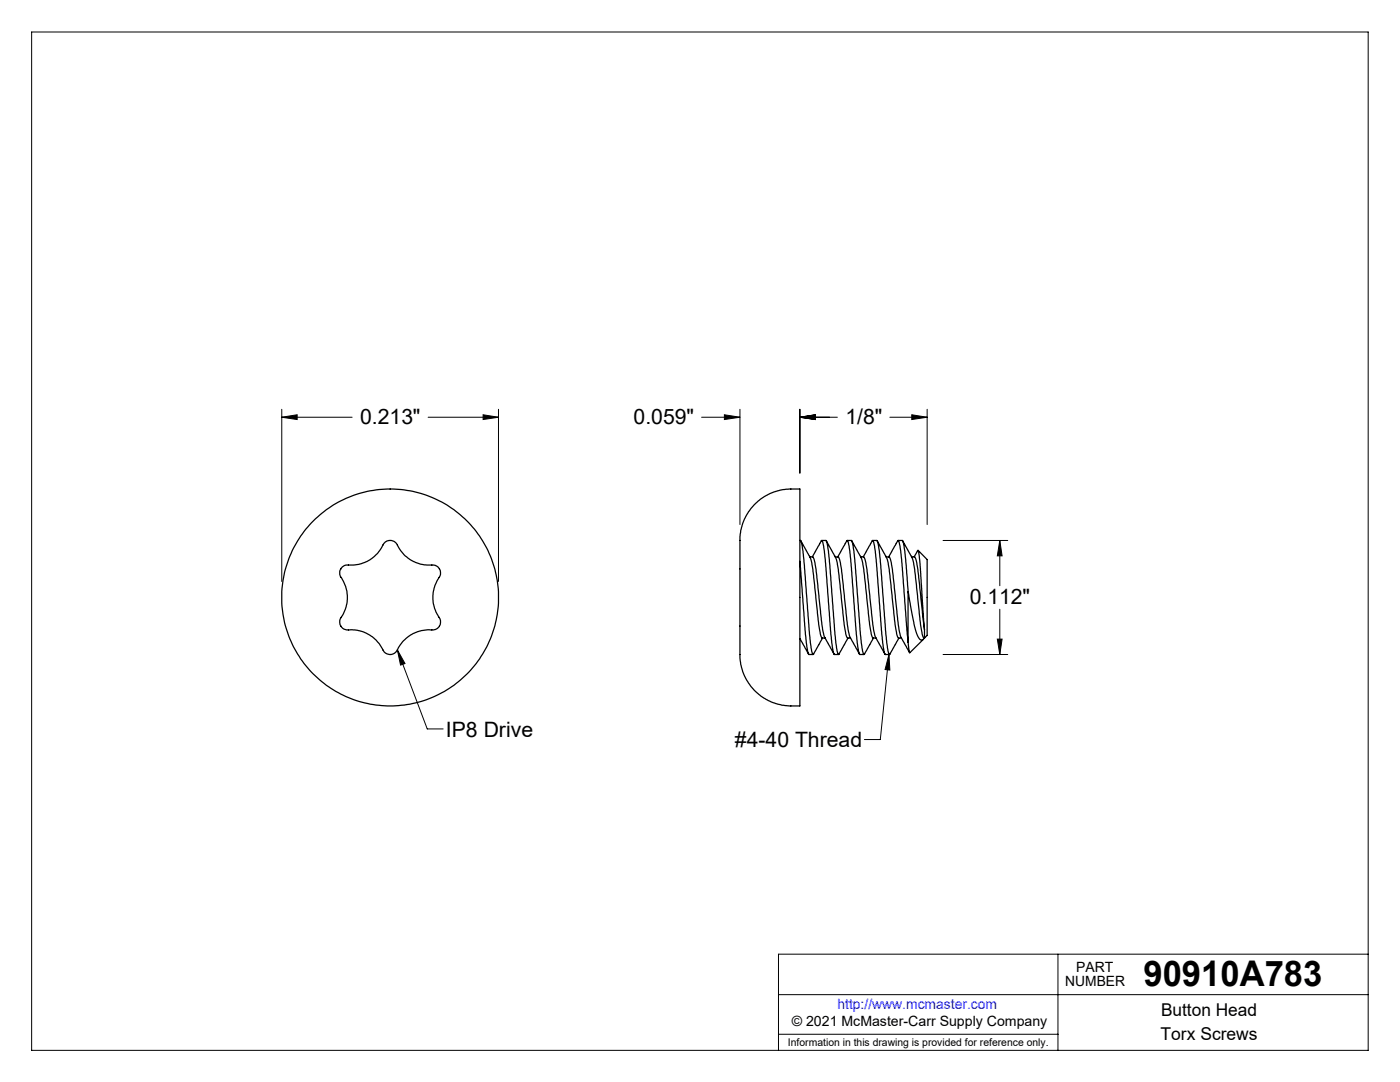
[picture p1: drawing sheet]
<svg xmlns="http://www.w3.org/2000/svg" width="279mm" height="216mm" viewBox="0 0 279 216" stroke-linecap="round" stroke-linejoin="round" font-family="sans-serif">
<g fill="none" stroke="#000" stroke-width=".2">
<path d="M6.3 6.4h266.7v203.2h-266.7zM56.2 83.3l3.1-.5v.9zM56.2 81.7v34.3M56.2 83.3h14.1M85.4 83.3h14.1M96.4 82.8l3.1 .5-3.1 .4zM99.5 81.7v34.3M140 83.3h7.7M144.6 82.8l3.1 .5-3.1 .4zM147.7 81.7v23M159.6 83.3l3.1-.5v.9zM159.6 83.3h7.5"/>
<path d="M159.6 81.7v12.7M177.6 83.3h7.4M182 82.8l3 .5-3 .4zM185 81.7v23M188.2 107.8h12.9M199.5 107.8l.5 3.1h-1zM199.5 107.8v9.1M79.3 129.7l6 15.8h3.1M79.3 129.7l1.5 2.7-.9 .3zM177.4 130.6l-1.7 17h-3.2M177.4 130.6l.2 3.1-1-.1zM188.2 130.6h12.9"/>
<path d="M199 127.5h1l-.5 3.1zM199.5 121.6v9M155.4 198.5h117.6M211.1 190.4v19.2M273 190.4h-117.6v19.2M155.4 206.4h55.7"/>
</g>
<g fill="#000">
<path d="M56.2 83.3l3.1-.5v.9zM96.4 82.8l3.1 .5-3.1 .4zM199.5 107.8l.5 3.1h-1zM199 127.5h1l-.5 3.1zM159.6 83.3l3.1-.5v.9zM144.6 82.8l3.1 .5-3.1 .4zM159.6 83.3l3.1-.5v.9zM182 82.8l3 .5-3 .4z"/>
<path d="M79.3 129.7l1.5 2.7-.9 .3zM177.4 130.6l.2 3.1-1-.1z"/>
</g>
<g fill="none" stroke="#000" stroke-width=".25">
<path d="M68.3 113.1l.9-.4a7.3 7.3 0 0 0 7.5-4.4 1.68 1.68 0 0 1 2.9 .9 7.4 7.4 0 0 0 7.2 3.6 1.68 1.68 0 0 1 .5 2.9 7.4 7.4 0 0 0 .6 8 1.68 1.68 0 0 1-2.2 2 7.3 7.3 0 0 0-6.7 4.4 1.71 1.71 0 0 1-2.8-.9 7.2 7.2 0 0 0-7.1-3.5 1.64 1.64 0 0 1-1.3-1.3 1.64 1.64 0 0 1 .6-1.6 7.3 7.3 0 0 0-.5-8l-.1-.8zM150.4 100.8l2.1-1.7 2-1 2.4-.5h2.7v43.3h-2.1l-2.3-.4-1.9-.7-1.5-.9-1.4-1.3-1-1.3-.9-1.6-.7-2.1-.1-1.3v-24.2l.1-1.3 .8-2.2 .8-1.5zM159.6 112l1.4 17 .4 1.5 .9 .1M159.6 107.8a1.47 1.47 0 0 1 .5 1.5l.4 3.7 1.2 15.2 .3 1.8 .2 .5h.1M159.8 107.9l2.1 3.8 .3 2 1.1 9.9 .4 2.8 .3 .9h.7M161.6 111.1h.6M162.1 111.1l1.8-3.2a1.25 1.25 0 0 1 .5 1.2l1.7 19.9 .3 1.5 1 .1M162.2 111.1a7.2 7.2 0 0 1 .8 3.6l1 9.8 .6 2.7M164 107.8l.9 .1 .3 1.2 .4 3.9 1.2 15.2 .4 2.2 .1 .2 .1-.1M164.9 107.9l2 3.8 .4 2 1 9.9 .5 2.8 .3 .9h.7M166.7 111.1h.6M167.2 111.1l1.8-3.2a1.25 1.25 0 0 1 .5 1.2l1.7 19.9 .3 1.5 .9 .1"/>
<path d="M167.3 111.1a7.2 7.2 0 0 1 .8 3.6l1 9.8 .6 2.7M169.1 107.8l.9 .1 .3 1.2 .4 3.9 1.2 15.2 .3 1.8 .1 .5h.2M170 107.9l2 3.8 .4 2 1 9.9 .4 2.8 .4 .9h.6M171.8 111.1h.5a7.2 7.2 0 0 1 .8 3.6l1.1 9.8 .6 2.7M172.3 111.1l1.8-3.2a1.25 1.25 0 0 1 .5 1.2l1.6 19.9 .4 1.5 .9 .1M174.2 107.8l.8 .1 .4 1.2 .4 3.9 1.2 15.2 .3 2.2 .2 .2 .1-.1M175 107.9l2.1 3.8 .4 2 1 9.9 .4 2.8 .4 .9h.6M176.8 111.1h.6a7.2 7.2 0 0 1 .8 3.6l1 9.8 .6 2.7M177.4 111.1l1.8-3.2a1.25 1.25 0 0 1 .4 1.2l1.6 19M179.2 107.8h.9l.2 .7 .5 3.3 .4 6.2M180.1 107.9l1.8 3 .4 1.4 1.6 13.6a1.42 1.42 0 0 0 .6 1.4M181.2 118l1.2 6.4 .8 2.7a.65 .65 0 0 0 .6 .6 .65 .65 0 0 0 .7-.4"/>
<path d="M181.2 118v10.1M181.9 111.1h.6a7.2 7.2 0 0 1 .8 3.6l1.2 11M182.5 111.1l.7-1.3 .4 2.7 .9 13.2M183.2 109.8l1.8 1.9v15.1l-.5 .5M159.6 127.4l1.8 3.1M164.1 127.3l-1.8 3.2M164.6 127.2l1.8 3.3M169.2 127.3l-1.8 3.2M169.7 127.2l1.8 3.3M174.3 127.3l-1.8 3.2M174.8 127.2l1.8 3.3M179.4 127.3l-1.8 3.2"/>
<path d="M179.8 127.2l1.7 3M184.3 127.6l-2.7 2.6-.4-2.1M184.5 125.7v1.6"/>
<circle cx="77.9" cy="119.2" r="21.6"/>
</g>
<text font-size="7.1" x="228.2" y="196.8">90910A783</text>
<g font-size="4.2">
<text x="71.9" y="84.6">0.213&quot;</text>
<text x="126.4" y="84.6">0.059&quot;</text>
<text x="168.7" y="84.6">1/8&quot;</text>
<text x="193.5" y="120.6">0.112&quot;</text>
<text x="89" y="147.1">IP8 Drive</text>
<text x="146.7" y="149.1">#4-40 Thread</text>
</g>
<g font-size="3.5">
<text x="231.7" y="202.8">Button Head</text>
<text x="231.6" y="207.5">Torx Screws</text>
</g>
<g font-size="2.8">
<text x="212.6" y="196.8">NUMBER</text>
<text x="214.8" y="194">PART</text>
<text x="158" y="204.8">© 2021 McMaster-Carr Supply Company</text>
</g>
<text font-size="2.8" fill="#00f" x="167.1" y="201.4">http://www.mcmaster.com</text>
<text font-size="2.1" x="157.3" y="208.6">Information in this drawing is provided for reference only.</text>
</svg>
